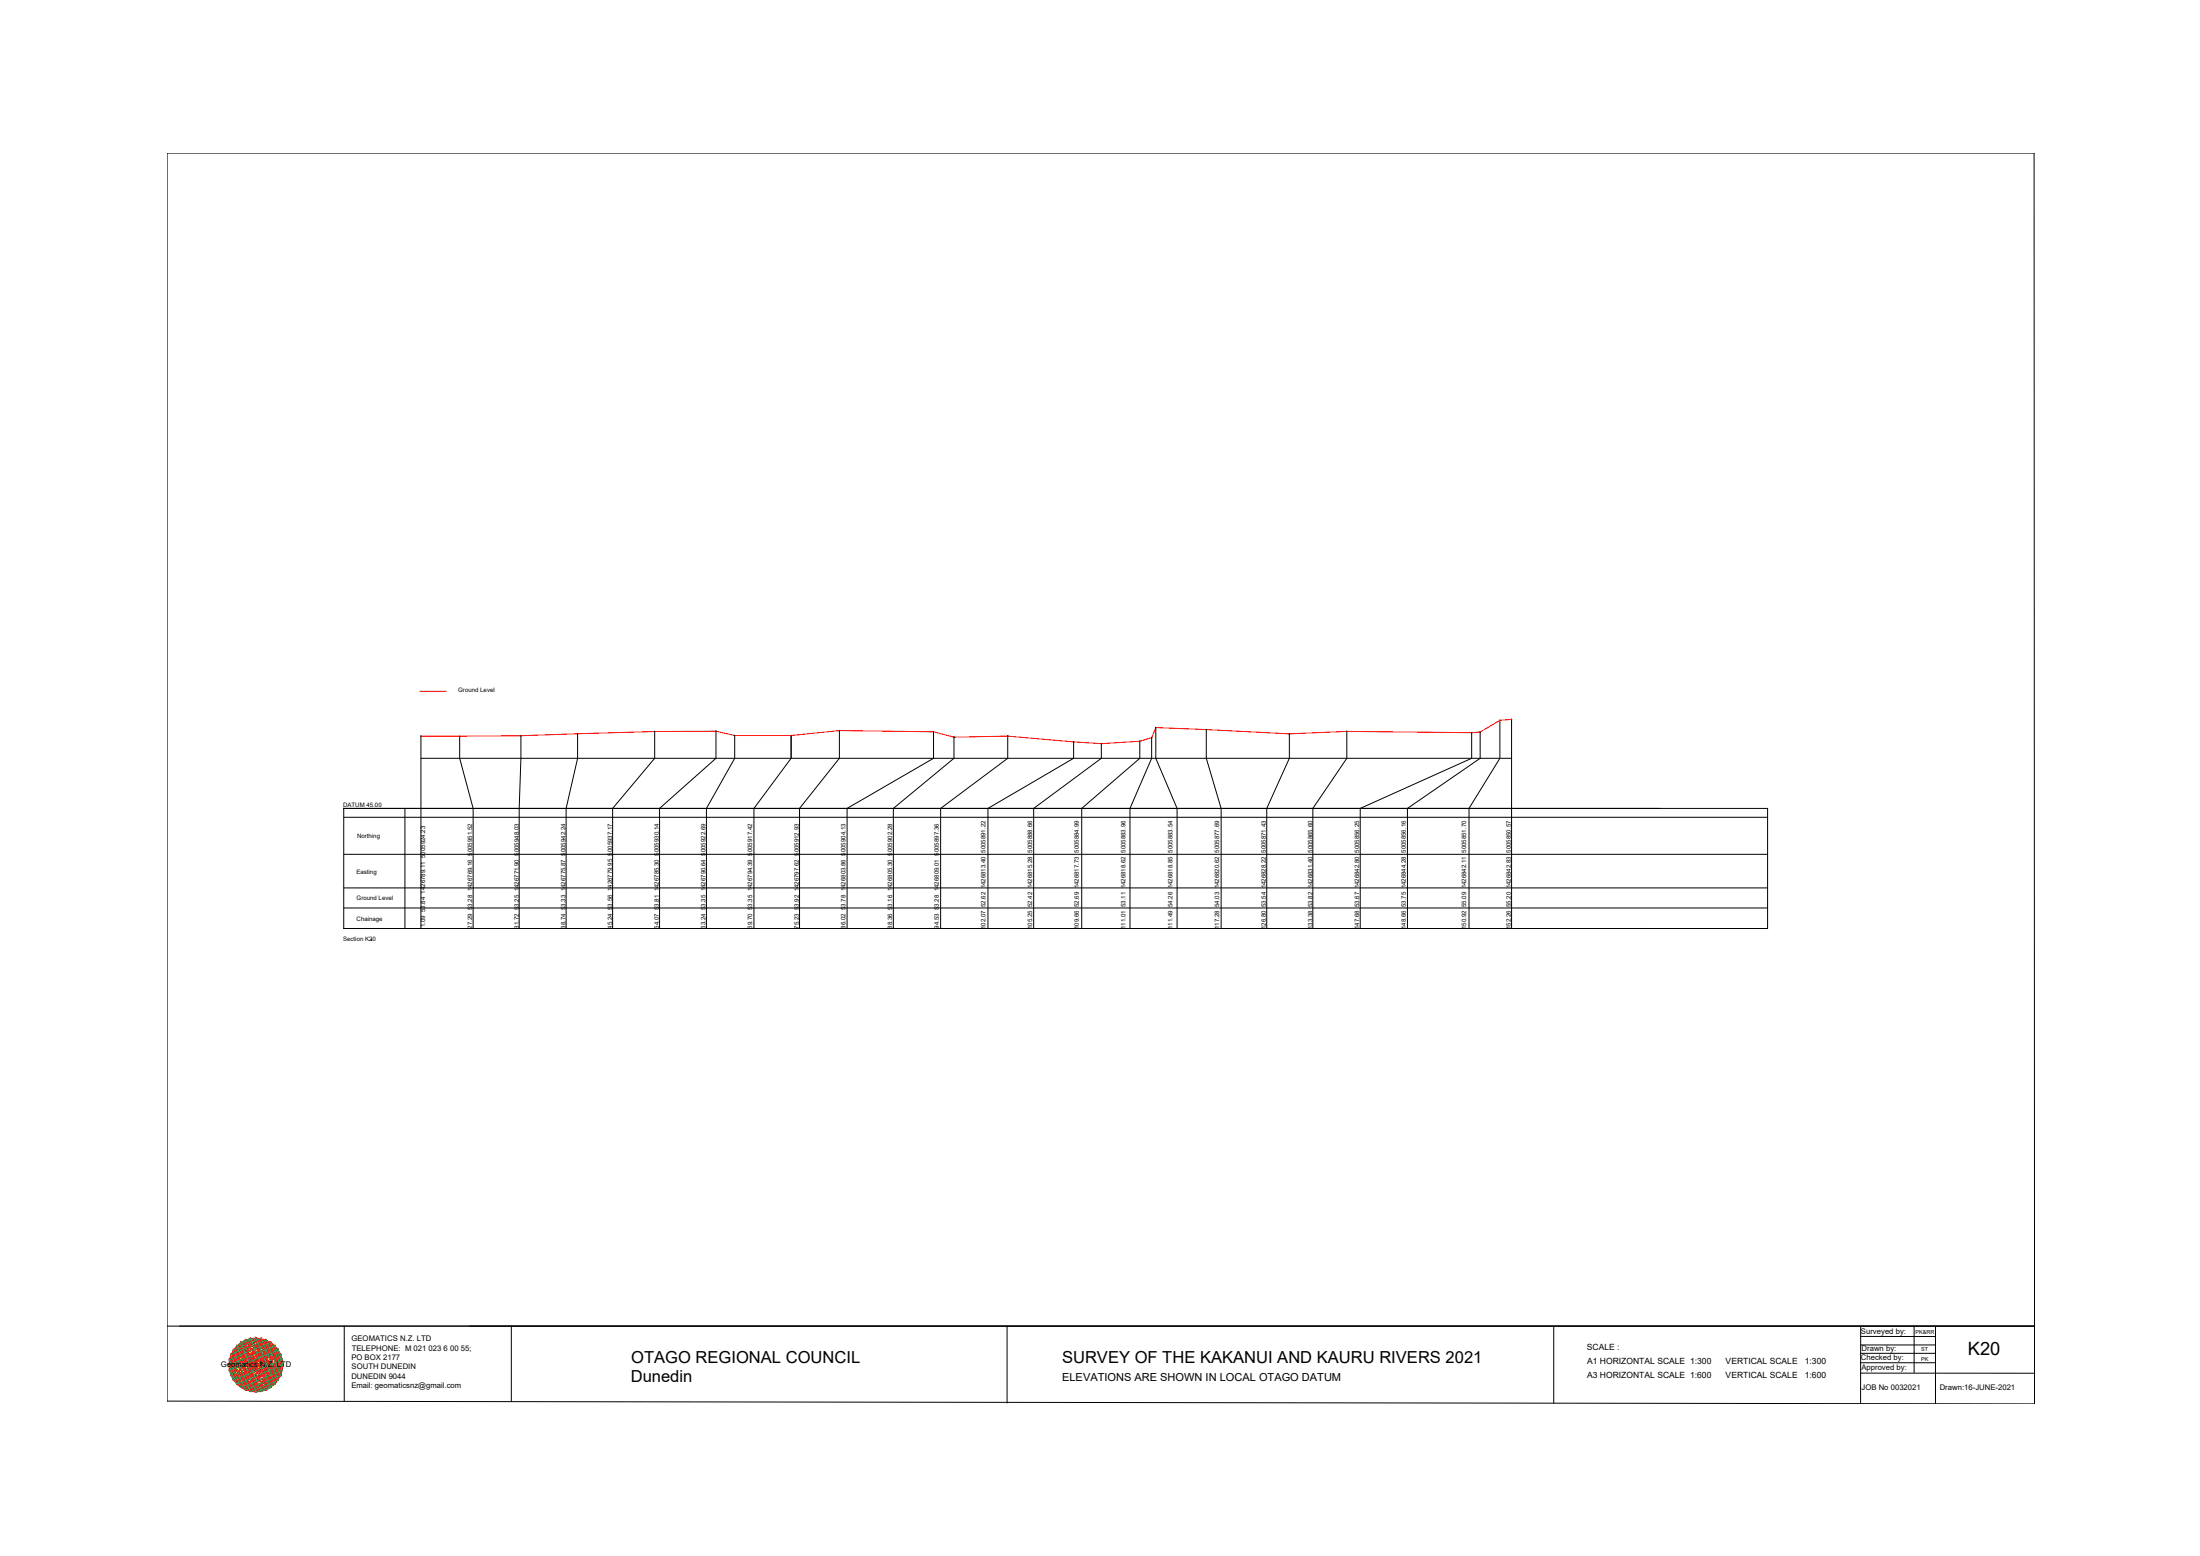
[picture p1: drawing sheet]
<svg xmlns="http://www.w3.org/2000/svg" width="420mm" height="297mm" viewBox="0 0 420 297" stroke-linecap="round" stroke-linejoin="round" font-family="sans-serif">
<!-- layer: 0 -->
<g fill="none" stroke="#000" stroke-width=".19">
<path d="M31.9 29.2h356.6l.1 238.8-356.7-.5zM125 139.7v5.1l-8 9.5v22.9M125 139.6l.1 .1M136.7 139.6v5.2l-10.7 9.5v22.9M136.7 139.6h.1M160.3 139.5v5.3l-7.6 9.5v22.9M160.3 139.4v.1M178.3 139.7h.1M178.3 139.7v5.1l-16.5 9.5v22.9M220.7 138.9h.1M220.7 138.8v6l4.1 9.5v22.9M220.8 138.9h-.1"/>
<path d="M230.4 139.3h.1M230.4 139.2v5.6l2.8 9.5v22.9M257.2 139.6h.1M257.2 139.6v5.2l-6.5 9.5v22.9M281 139.8l.1 .1M281.1 139.8v5l-21.3 9.5v22.9M281.1 139.8l-.1 .1M282.7 139.8v5l-13.9 9.5v22.9M282.7 139.7v.1M286.4 137.5h.1M286.4 137.5v7.3l-5.8 9.5v22.9M286.5 137.5h-.1"/>
<path d="M288.7 137.3l-.1 .1M288.7 137.4v39.8M65.6 154.3h272v22.9h-272zM65.6 156h272M65.7 154.3h-.1M77.3 154.3v22.9M80.4 140.5v.1M80.4 144.8h208.3M80.4 140.5v36.7M87.8 140.6h.1M87.8 140.5v4.3l2.6 9.5v22.9M99.5 140.5v4.3l-.3 9.5v22.9"/>
<path d="M99.5 140.4v.1M110.3 140v.1M110.3 140.1v4.7l-2.2 9.5v22.9M140.3 140.4v4.4l-5.4 9.5v22.9M140.3 140.4h.1M151.1 140.4v4.4l-7.1 9.5v22.9M151.1 140.4v4.4M182.2 140.7h.1M182.2 140.7v4.1l-11.6 9.5v22.9M192.4 140.5l.1 .1M192.5 140.5v4.3l-12.9 9.5v22.9M192.5 140.5l-.1 .1"/>
<path d="M205 141.6h.1M205 141.6v3.2l-16.3 9.5v22.9M205.1 141.6h-.1M210.3 141.9l.1 .1M210.3 141.9v2.9l-12.9 9.5v22.9M210.4 141.9l-.1 .1M217.7 141.5h.1M217.7 141.5v3.3l-11.1 9.5v22.9M219.9 140.8h.1M219.9 140.8v4l-4.1 9.5v22.9M220 140.8h-.1M246.2 140.1h.1"/>
<path d="M246.2 140v4.8l-4.3 9.5v22.9M246.3 140.1h-.1M65.6 173.3h272M65.6 169.5h272M65.6 163.1h272M71 179.5h.1M31.9 253.2h356.7M65.7 253.1v14.4M97.7 253.1v14.5M192.3 253.2v14.6M296.7 253.2v14.7M355.3 258.3h14.3"/>
<path d="M355.4 255.1h14.2M355.4 253.2l-.1 14.7M355.4 256.8h14.2M365.6 253.2v8.8M369.6 253.2v14.8M355.3 260.1h14.3M355.3 262.1h33.3"/>
<circle cx="125" cy="139.6" r=".02"/>
<circle cx="136.7" cy="139.6" r=".02"/>
<circle cx="160.3" cy="139.5" r=".02"/>
<circle cx="178.3" cy="139.7" r=".02"/>
<circle cx="220.7" cy="138.9" r=".02"/>
<circle cx="230.4" cy="139.3" r=".02"/>
<circle cx="257.2" cy="139.6" r=".02"/>
<circle cx="281.1" cy="139.9" r=".02"/>
<circle cx="282.7" cy="139.7" r=".02"/>
<circle cx="286.4" cy="137.5" r=".02"/>
<circle cx="288.7" cy="137.3" r=".02"/>
<circle cx="65.6" cy="154.3" r=".02"/>
<circle cx="80.4" cy="140.5" r=".02"/>
<circle cx="87.8" cy="140.6" r=".02"/>
<circle cx="99.5" cy="140.4" r=".02"/>
<circle cx="110.3" cy="140.1" r=".02"/>
<circle cx="140.3" cy="140.4" r=".02"/>
<circle cx="151.1" cy="140.4" r=".02"/>
<circle cx="182.2" cy="140.7" r=".02"/>
<circle cx="192.5" cy="140.5" r=".02"/>
<circle cx="205" cy="141.6" r=".02"/>
<circle cx="210.3" cy="142" r=".02"/>
<circle cx="217.7" cy="141.5" r=".02"/>
<circle cx="219.9" cy="140.8" r=".02"/>
<circle cx="246.2" cy="140.1" r=".02"/>
</g>
<!-- layer: geo -->
<g fill="none" stroke="#545454" stroke-width=".19">
<path d="M43.8 259.6h10.1v2h-10.1zM44.1 258.6h9.5v4h-9.5zM44.1 258.6h.1M44.6 257.7h8.6v5.8h-8.6zM45.2 256.9h7.3v7.3h-7.3zM46 256.3h.1M46 256.3h5.7v8.6h-5.7zM46.9 255.8h3.9v9.6h-3.9zM47.8 255.5h2.1v10.1l-2.1 .1zM48.9 255.4v10.3M53.2 257.7h.1M53.9 259.6h.1"/>
<path d="M43.7 260.6h10.3"/>
</g>
<g fill="none" stroke="#ff0" stroke-width=".19">
<path d="M45.2 256.9l7.3 7.3M46 256.3l7.2 7.2-1.5 1.4-7.1-7.2zM46.9 255.8l6.7 6.8-2.8 2.8-6.7-6.8 2.8-2.8M47.8 255.5l6.1 6.1-4 4.1-6.1-6.1zM49.9 255.5l4 4.1-6.1 6.1-4-4.1zM50.8 255.8l2.8 2.8-6.7 6.8-2.8-2.8 6.7-6.8M51.7 256.3l1.5 1.4-7.2 7.2-1.4-1.4zM52.5 256.9h.1M52.5 256.9l-7.3 7.3M43.7 260.6l5.2-5.2 5.1 5.2-5.1 5.1-5.1-5.1M45.2 264.2h.1M49.9 265.7h.1"/>
<path d="M52.6 264.2h.1"/>
</g>
<g fill="none" stroke="#00b85c" stroke-width=".19">
<path d="M43.8 259.6l7.9-3.3 2.2 5.3-7.9 3.3zM44.1 258.6l4.8 2M44.1 258.6l2.8 6.8M44.6 257.7l5.3-2.2 3.3 8-5.4 2.2zM45.2 256.9l3.7-1.5 3.6 8.8-3.6 1.5zM46 256.3l1.8-.8 3.9 9.4-1.8 .8zM46.9 255.8l2 4.8M50.8 255.8l-6.7 2.8M53.6 258.6l-9.5 4M43.7 260.6l8.8-3.7 1.5 3.7-8.8 3.6zM43.8 261.6l9.4-3.9 .7 1.9-9.3 3.9zM48.9 260.6l1.9 4.8"/>
<path d="M48.9 260.6l4.7 2M53.6 262.6l-2.8-6.8-3.9 9.6M53.6 262.6l-6.7 2.8"/>
</g>
<g fill="none" stroke="#f00" stroke-width=".19">
<path d="M43.8 259.6h.1M43.8 259.6l10.1 2M43.8 259.6l.8 3.9M43.8 259.6l4 6.1M43.8 259.6l7.9 5.3M43.8 259.6l2.2-3.3-1.4 7.2M44.1 258.6l-.4 2M44.1 258.6h.1M44.1 258.6l1.1 5.6M44.1 258.6l4.8 7.1M44.1 258.6l8.4 5.6M44.1 258.6l9.9 2"/>
<path d="M44.6 257.7h.1M44.6 257.7l4.3 2.9M44.6 257.7l1.4 7.2M44.6 257.7l5.3 8M44.6 257.7l9.3 1.9M44.6 257.7l-.8 3.9M45.2 257h.1M45.2 256.9l1.7 8.5M45.2 256.9l5.6 8.5M45.2 256.9l8.4 5.7M45.2 256.9l-1.1 1.7M45.2 256.9l8.4 1.7"/>
<path d="M45.2 256.9l-1.1 5.7M46 256.3h.1M46 256.3l2.9 4.3M46 256.3l1.8 9.4M46 256.3l7.9 5.3M46 256.3l7.2 1.4M46.9 255.8h.1M46.9 255.8l2 9.9M46.9 255.8l5.6 8.4M46.9 255.8l-1.7 1.1M46.9 255.8l7.1 4.8M46.9 255.8l5.6 1.1"/>
<path d="M46.9 255.8l-1.7 8.4M46.9 255.8l-3.2 4.8M47.8 255.5h.1M47.8 255.5l1.1 5.1M47.8 255.5l5.4 8M47.8 255.5l-3.2 2.2M47.8 255.5l6.1 4.1M47.8 255.5l-4 6.1M47.8 255.5l3.9 .8M47.8 255.5l-1.8 9.4M48.8 255.4h.1M48.9 255.4l1.9 10"/>
<path d="M48.9 255.4l-2 .4M48.9 255.4l-4.8 7.2M48.9 255.4l1.9 .4M48.9 255.4l-2 10M48.9 255.4l4.7 7.2M48.9 255.4l-4.8 3.2M48.9 255.4l4.7 3.2M49.9 255.5h.1M49.9 255.5l-2.1 10.2M49.9 255.5l1.8 9.4M49.9 255.5l-3.9 .8M49.9 255.5l4 6.1"/>
<path d="M49.9 255.5l-6.1 4.1M49.9 255.5l3.3 2.2M49.9 255.5l-5.3 7.9M50.8 255.8h.1M50.8 255.8l1.7 8.4M50.8 255.8l-5.6 1.1M50.8 255.8l3.2 4.8M50.8 255.8l-7.1 4.8M50.8 255.8l1.7 1.1M50.8 255.8l-5.6 8.4M50.8 255.8l-1.9 9.9M51.7 256.3h.1"/>
<path d="M51.7 256.3l-2.8 4.3M51.7 256.3l1.5 7.2M51.7 256.3l-7.1 1.4M51.7 256.3l2.2 3.3M51.7 256.3l-7.9 5.3M51.7 256.3l-1.8 9.4M52.5 256.9h.1M52.5 256.9l1.1 5.7M52.5 256.9l-8.4 1.7M52.5 256.9l1.1 1.7M52.5 256.9l-8.4 5.7M52.5 256.9l-5.6 8.5"/>
<path d="M52.5 256.9l-1.7 8.5M53.2 257.7h.1M53.2 257.7l-8.6 5.8M53.2 257.7l.7 3.9M53.2 257.7l-9.4 1.9M53.2 257.7l-5.4 7.9M53.2 257.7l-1.5 7.2M53.6 258.6h.1M53.6 258.6l.4 2M53.6 258.6l-9.9 2M53.6 258.6l-8.4 5.6M53.6 258.6l-4.7 7.1"/>
<path d="M53.6 258.6l-1.1 5.6M53.9 259.6h.1M53.9 259.6l-5 1M53.9 259.6l-7.9 5.3M53.9 259.6l-4 6.1M53.9 259.6l-.7 3.9M43.7 260.6l.4 2M43.7 260.6l3.2 4.8M43.7 260.6l9.9 2M43.7 260.6l7.1 4.8M43.7 260.6h.1M43.8 261.6h.1"/>
<path d="M43.8 261.6l2.2 3.3M43.8 261.6l6.1 4M43.8 261.6l9.4 1.9M44.1 262.6l1.1 1.6M44.1 262.6l4.8 3.1M44.1 262.6l8.4 1.6M44.1 262.6h.1M44.6 263.5h.1M44.6 263.5l3.2 2.2M44.6 263.5l7.1 1.4M45.2 264.2l1.7 1.2M45.2 264.2l5.6 1.2"/>
<path d="M45.2 264.2h.1M46 264.9h.1M46 264.9l3.9 .8M46.9 265.4l2 .3M46.9 265.3h.1M47.8 265.7h.1M48.9 260.6l1 5.1M48.9 260.6l2.8 4.3M48.9 260.6l4.3 2.9M48.9 260.6l-5.1 1M48.9 260.6l-2.9 4.3M48.9 265.7h.1"/>
<path d="M49.9 265.7h.1M50.8 265.4l-1.9 .3M50.9 265.3h.1M51.7 264.9h.1M51.7 264.9l-3.9 .8M52.5 264.2l-5.6 1.2M52.5 264.2l-1.7 1.2M52.5 264.2h.1M53.2 263.5h.1M53.2 263.5l-7.2 1.4M53.2 263.5l-3.3 2.2M53.6 262.5h.1"/>
<path d="M53.6 262.6l-8.4 1.6M53.6 262.6l-4.7 3.1M53.6 262.6l-1.1 1.6M53.9 261.6h.1M53.9 261.6l-9.3 1.9M53.9 261.6l-6.1 4.1M53.9 261.6l-2.2 3.3M54 260.5h.1M54 260.6l-3.2 4.8M54 260.6l-.4 2M54 260.6l-9.9 2M54 260.6l-7.1 4.8"/>
</g>
<!-- layer: 0 -->
<path d="M80.1 132h5.1M288.7 137.3l-2.3 .2-3.7 2.2-1.6 .2-23.9-.3-11 .5-25.5-1.2-.8 1.9-2.2 .7-7.4 .5-17.8-1.5-10.3 .2-3.9-1-18-.2-9.2 .9h-10.8l-3.6-.8h-11.7l-25.5 .9h-19.1" fill="none" stroke="#f00" stroke-width=".19"/>
<text font-size="3.5" x="375.8" y="258.8">K20</text>
<g font-size="3.2">
<text x="120.5" y="263.9">Dunedin</text>
<text x="120.5" y="260.1">OTAGO REGIONAL COUNCIL</text>
<text x="202.8" y="260.1">SURVEY OF THE KAKANUI AND KAURU RIVERS 2021</text>
</g>
<text font-size="2.1" x="202.9" y="263.7">ELEVATIONS ARE SHOWN IN LOCAL OTAGO DATUM</text>
<g font-size="1.6">
<text x="303.1" y="257.7">SCALE :</text>
<text x="303.1" y="260.3">A1 HORIZONTAL SCALE 1:300</text>
<text x="303.1" y="263">A3 HORIZONTAL SCALE 1:600</text>
<text x="329.6" y="260.3">VERTICAL SCALE</text>
<text x="329.6" y="263">VERTICAL SCALE</text>
<text x="344.7" y="260.3">1:300</text>
<text x="344.7" y="263">1:600</text>
</g>
<g font-size="1.5">
<text x="67.1" y="256.1">GEOMATICS N.Z. LTD</text>
<text x="67.2" y="257.9">TELEPHONE: M 021 023 6 00 55;</text>
<text x="355.4" y="254.6">Surveyed by:</text>
<text x="355.5" y="257.9">Drawn by:</text>
<text x="42.2" y="261">Geomatics N.Z. LTD</text>
<text x="67.1" y="259.6">PO BOX 2177</text>
<text x="67.1" y="263.2">DUNEDIN 9044</text>
<text x="67.2" y="261.4">SOUTH DUNEDIN</text>
<text x="355.4" y="259.7">Checked by:</text>
<text x="355.5" y="261.6">Approved by:</text>
<text x="67.1" y="265">Email: geomaticsnz@gmail.com</text>
<text x="355.5" y="265.4">JOB No 0032021</text>
<text x="370.4" y="265.4">Drawn:16-JUNE-2021</text>
</g>
<g font-size="1.2">
<text x="87.5" y="132">Ground Level</text>
<text x="65.5" y="154.1">DATUM 45.00</text>
<text x="68.2" y="160.1">Northing</text>
<text x="68.1" y="166.9">Easting</text>
<text x="68.1" y="171.8">Ground Level</text>
<text x="65.5" y="179.7">Section K20</text>
<text x="68.1" y="175.9">Chainage</text>
<text x="81.2" y="177.1" transform="rotate(-90 81.2 177.1)">1.09 53.84 1426789.11 5005924.23</text>
<text x="90.1" y="177.3" transform="rotate(-90 90.1 177.3)">27.29 53.28 1426769.16 5005951.52</text>
<text x="99.1" y="177.3" transform="rotate(-90 99.1 177.3)">31.72 53.25 1426771.90 5005948.03</text>
<text x="108" y="177.3" transform="rotate(-90 108 177.3)">38.74 53.33 1426775.87 5005942.24</text>
<text x="116.9" y="177.3" transform="rotate(-90 116.9 177.3)">45.24 53.56 1426779.95 5005937.17</text>
<text x="125.8" y="177.3" transform="rotate(-90 125.8 177.3)">54.07 53.81 1426785.30 5005930.14</text>
<text x="134.7" y="177.3" transform="rotate(-90 134.7 177.3)">63.24 53.35 1426790.64 5005922.69</text>
<text x="143.6" y="177.3" transform="rotate(-90 143.6 177.3)">69.70 53.35 1426794.39 5005917.42</text>
<text x="152.6" y="177.3" transform="rotate(-90 152.6 177.3)">75.23 53.92 1426797.62 5005912.93</text>
<text x="161.5" y="177.3" transform="rotate(-90 161.5 177.3)">86.02 53.78 1426803.86 5005904.13</text>
<text x="170.4" y="177.3" transform="rotate(-90 170.4 177.3)">88.36 53.16 1426805.30 5005902.28</text>
<text x="179.3" y="177.3" transform="rotate(-90 179.3 177.3)">94.53 53.28 1426809.01 5005897.36</text>
<text x="188.2" y="177.4" transform="rotate(-90 188.2 177.4)">102.07 52.62 1426813.40 5005891.22</text>
<text x="197.1" y="177.4" transform="rotate(-90 197.1 177.4)">105.25 52.42 1426815.28 5005888.66</text>
<text x="206.1" y="177.4" transform="rotate(-90 206.1 177.4)">109.66 52.69 1426817.73 5005884.99</text>
<text x="215" y="177.4" transform="rotate(-90 215 177.4)">111.01 53.11 1426818.62 5005883.96</text>
<text x="223.9" y="177.4" transform="rotate(-90 223.9 177.4)">111.49 54.26 1426818.85 5005883.54</text>
<text x="232.8" y="177.4" transform="rotate(-90 232.8 177.4)">117.28 54.03 1426820.62 5005877.69</text>
<text x="241.7" y="177.4" transform="rotate(-90 241.7 177.4)">126.80 53.54 1426828.22 5005871.43</text>
<text x="250.6" y="177.4" transform="rotate(-90 250.6 177.4)">133.38 53.82 1426831.40 5005865.60</text>
<text x="259.6" y="177.4" transform="rotate(-90 259.6 177.4)">147.68 53.67 1426842.80 5005856.25</text>
<text x="268.5" y="177.4" transform="rotate(-90 268.5 177.4)">148.66 53.75 1426844.28 5005856.16</text>
<text x="280" y="177.4" transform="rotate(-90 280 177.4)">150.92 55.09 1426842.11 5005851.70</text>
<text x="288.6" y="177.4" transform="rotate(-90 288.6 177.4)">152.26 55.20 1426842.83 5005850.57</text>
</g>
<g font-size="1.1">
<text x="365.8" y="254.7">PK&amp;RR</text>
<text x="366.9" y="257.9">ST</text>
<text x="366.9" y="259.8">PK</text>
</g>
</svg>
